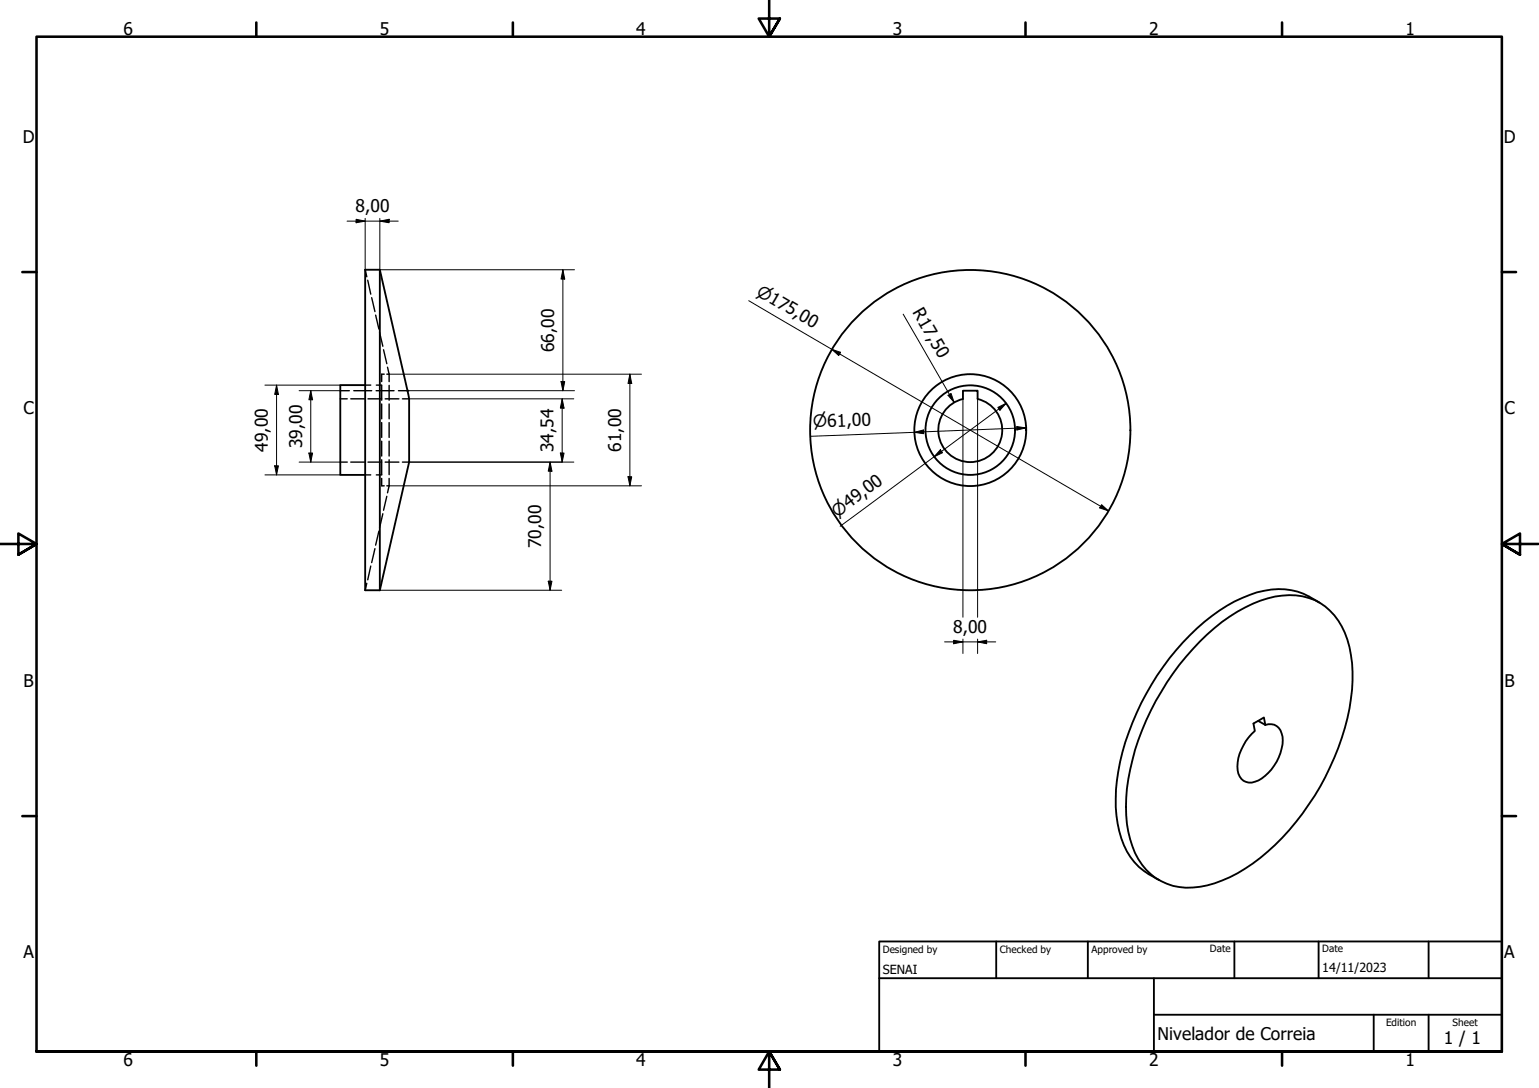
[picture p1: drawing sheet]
<svg xmlns="http://www.w3.org/2000/svg" width="420mm" height="297mm" viewBox="0 0 420 297" stroke-linecap="round" stroke-linejoin="round" font-family="sans-serif">
<!-- layer: Hidden (ISO) -->
<g fill="none" stroke="#000" stroke-width=".38">
<path d="M99.7 73.6l.4 2M100.4 76.5l.8 3.8M101.5 81.3l.9 3.8M102.6 86l.8 3.8M103.6 90.8l.9 3.7M104.7 95.5l.9 3.8M92.9 106.7h2.5M92.9 108.9h1.9M95.8 108.9h3.7M96.6 106.7h4.9M99.7 105.1h1.5M100.5 108.9h3.7"/>
<path d="M102.7 106.7h4.9M102.7 105.1h1.5M104.2 105.2v4.1M104.2 110.3v4M104.2 115.4v4M104.9 102.2h-.7v2M105.2 108.9h3.7M105.6 102.2h.6M105.8 100.3l.4 1.9M106.2 102.2v2M106.2 105.2v4.1M106.2 110.3v4"/>
<path d="M106.2 115.4v4M108.8 106.7h2.5M109.9 108.9h1.8M92.9 126.2h1.9M95.8 126.2h3.7M99.7 129.7h1.5M100.5 126.2h3.7M102.7 129.7h1.5M104.2 120.4v4.1M104.2 125.5v4.1M104.2 130.6v2h.7M105.2 126.2h3.7"/>
<path d="M105.6 135.5l-.9 3.8M105.6 132.6h.6M106.2 132.6l-.4 1.9M106.2 120.4v4.1M106.2 125.5v4.1M106.2 130.6v2M109.9 126.2h1.8M100.1 159.2l-.4 1.9M101.2 154.5l-.8 3.8M102.4 149.8l-.9 3.8M103.4 145l-.8 3.8M104.5 140.3l-.9 3.8"/>
</g>
<!-- layer: Visible (ISO) -->
<circle cx="111.3" cy="106.7" r=".25" fill="#000"/>
<g fill="none" stroke="#000" stroke-width=".51">
<path d="M99.7 73.6h4l8 35.3v17.3l-8 34.9h-4zM103.7 73.6v87.5M99.7 105.1h-6.8v24.6h6.8M262.9 108.9v-2.2h4v2.2M262.9 108.9a8.7 8.7 0 0 0-5.2 13.5 8.7 8.7 0 0 0 14.4 0 8.7 8.7 0 0 0-5.2-13.5M327.6 175.1a41.8 41.8 0 0 1 20.5-12.2 16.1 16.1 0 0 1 17.3 6.6 27.7 27.7 0 0 1 3.9 16.3 66 66 0 0 1-12 33.9 57.5 57.5 0 0 1-21.6 19.8 23.2 23.2 0 0 1-15.5 2.4 16.6 16.6 0 0 1-11.7-12.7 41.4 41.4 0 0 1 .7-21.8 71.8 71.8 0 0 1 18.4-32.3zM360.2 164.5a19.1 19.1 0 0 0-19-2.1 49.7 49.7 0 0 0-20.1 15.1 70.6 70.6 0 0 0-16.4 38.1 30.2 30.2 0 0 0 3.9 18.4 17.8 17.8 0 0 0 7.9 6.3M342.2 197.5l2.9-1.6 .3 2a3.5 3.5 0 0 1 4.7 3.2 12.8 12.8 0 0 1-7.5 12.3 3.4 3.4 0 0 1-4.7-3.1 13.5 13.5 0 0 1 4.7-10.7zM343.5 196.8l1.9 1.1"/>
<circle cx="264.9" cy="117.4" r="43.7"/>
<circle cx="264.9" cy="117.4" r="15.3"/>
<circle cx="264.9" cy="117.4" r="12.2"/>
</g>
<!-- layer: Border (ISO) -->
<g fill="none" stroke="#000" stroke-width=".7">
<path d="M70 6.1v3.9M140 6.1v3.9M210 0v10l-2.9-4.9h5.8l-2.9 4.9 2.9-4.9M280 6.1v3.9M350 6.1v3.9M6.1 74.3h3.9M410 74.3h3.9M0 148.5h10l-5-2.8v5.7l5-2.9-5 2.9M420 148.5h-10l5-2.8v5.7l-5-2.9 5 2.9M6.1 222.8h3.9M410 222.8h3.9M10 287.1v-277.1h400v277.1h-400h400"/>
<path d="M70 287.1v3.8M140 287.1v3.8M212.9 292l-2.9-4.9 2.9 4.9h-5.8l2.9-4.9v9.9M280 287.1v3.8M350 287.1v3.8"/>
</g>
<!-- layer: Title (ISO) -->
<path d="M240 257h170v30.1h-170zM272 257v10.1M297 257v10.1M337 257v10.1M360 257v10.1M390 257v10.1M240 267.1h170M315 277h95M315 267.1v20M375 277v10.1M390 277v10.1" fill="none" stroke="#000" stroke-width=".51"/>
<!-- layer: Dimension (ISO) -->
<g fill="none" stroke="#000" stroke-width=".27">
<path d="M97.2 59.9l2.5 .5-2.5 .4zM99.7 59.6v14M103.7 59.6v14h53.1M94.7 60.4h14M103.7 60.4l2.5-.5v.9zM153.7 73.6l.5 2.6h-1zM153.7 73.6v33.1M204.4 82.1l98.2 57.4M227.1 95.4l2.4 .8-.5 .9zM246.6 85.8l13.9 24M72.3 105.1h20.6M75.5 105.1l.5 2.6h-1z"/>
<path d="M75.5 105.1v24.6M81.7 106.7h11.2M84.8 106.7l.5 2.4h-1zM84.8 106.7v19.5M106.2 102.2h68.9M111.3 106.7h45.5M111.7 108.9h45M153.2 104.2h1l-.5 2.5zM153.5 108.9l.5 2.5h-1zM153.5 108.9v17.3M172 102.2l.5 2.5h-1.1zM172 102.2v30.4"/>
<path d="M249.6 118l2.5-.6 .1 1zM258.8 107.9l.9-.5 .8 2.4zM262.9 108.9v59.6M266.9 108.9v59.6M272.4 111.2l2.3-1.1-1.7 1.9zM274.7 110.1l-45.3 33.6M277.6 116.4l2.5 .4-2.5 .6zM280.1 116.8l-58.7 2.3M72.3 129.7h20.6M75 127.2h1l-.5 2.5zM81.7 126.2h11.2M84.3 123.7h1l-.5 2.5z"/>
<path d="M106.2 132.6h68.9M111.7 126.2h45M150.2 126.2l.5 2.4h-1zM150.2 126.2v34.9M153 123.7h1l-.5 2.5zM171.4 130.2h1.1l-.5 2.4zM256.7 122.8l.6 .8-2.3 1.1zM300.7 137.8l1.9 1.7-2.4-.8zM149.7 158.7h1l-.5 2.4zM103.7 161.1h49.7M257.9 175.2h13.9M260.3 174.8l2.6 .4-2.6 .6z"/>
<path d="M262.9 174.5v3.9M266.9 175.2l2.5-.4v1zM266.9 174.5v3.9"/>
</g>
<g fill="#000">
<path d="M103.7 60.4l2.5-.5v.9z" fill-rule="evenodd"/>
<path d="M97.2 59.9l2.5 .5-2.5 .4z" fill-rule="evenodd"/>
<path d="M153.7 73.6l.5 2.6h-1z" fill-rule="evenodd"/>
<path d="M227.1 95.4l2.4 .8-.5 .9z" fill-rule="evenodd"/>
<path d="M75.5 105.1l.5 2.6h-1z" fill-rule="evenodd"/>
<path d="M84.8 106.7l.5 2.4h-1z" fill-rule="evenodd"/>
<path d="M153.2 104.2h1l-.5 2.5z" fill-rule="evenodd"/>
<path d="M153.5 108.9l.5 2.5h-1z" fill-rule="evenodd"/>
<path d="M172 102.2l.5 2.5h-1.1z" fill-rule="evenodd"/>
<path d="M249.6 118l2.5-.6 .1 1z" fill-rule="evenodd"/>
<path d="M258.8 107.9l.9-.5 .8 2.4z" fill-rule="evenodd"/>
<path d="M272.4 111.2l2.3-1.1-1.7 1.9z" fill-rule="evenodd"/>
<path d="M277.6 116.4l2.5 .4-2.5 .6z" fill-rule="evenodd"/>
<path d="M75 127.2h1l-.5 2.5z" fill-rule="evenodd"/>
<path d="M84.3 123.7h1l-.5 2.5z" fill-rule="evenodd"/>
<path d="M150.2 126.2l.5 2.4h-1z" fill-rule="evenodd"/>
<path d="M153 123.7h1l-.5 2.5z" fill-rule="evenodd"/>
<path d="M171.4 130.2h1.1l-.5 2.4z" fill-rule="evenodd"/>
<path d="M256.7 122.8l.6 .8-2.3 1.1z" fill-rule="evenodd"/>
<path d="M300.7 137.8l1.9 1.7-2.4-.8z" fill-rule="evenodd"/>
<path d="M149.7 158.7h1l-.5 2.4z" fill-rule="evenodd"/>
<path d="M260.3 174.8l2.6 .4-2.6 .6z" fill-rule="evenodd"/>
<path d="M266.9 175.2l2.5-.4v1z" fill-rule="evenodd"/>
</g>
<g font-size="4.8">
<text x="33.7" y="9.6">6</text>
<text x="103.7" y="9.6">5</text>
<text x="173.7" y="9.6">4</text>
<text x="243.7" y="9.6">3</text>
<text x="313.7" y="9.6">2</text>
<text x="383.7" y="9.6">1</text>
<text x="6.2" y="38.9">D</text>
<text x="410.5" y="38.9">D</text>
<text x="97" y="58">8,00</text>
<text x="249" y="85.2" transform="rotate(60 249 85.2)">R17,50</text>
<text x="151.3" y="96.1" transform="rotate(-90 151.3 96.1)">66,00</text>
<text x="6.4" y="113.1">C</text>
<text x="410.7" y="113.1">C</text>
<text x="73.1" y="123.4" transform="rotate(-90 73.1 123.4)">49,00</text>
<text x="82.5" y="122.4" transform="rotate(-90 82.5 122.4)">39,00</text>
<text x="151.1" y="123.5" transform="rotate(-90 151.1 123.5)">34,54</text>
<text x="169.6" y="123.4" transform="rotate(-90 169.6 123.4)">61,00</text>
<text x="147.8" y="149.7" transform="rotate(-90 147.8 149.7)">70,00</text>
<text x="260.2" y="172.9">8,00</text>
<text x="6.4" y="187.4">B</text>
<text x="410.7" y="187.4">B</text>
<text x="6.4" y="261.7">A</text>
<text x="410.7" y="261.7">A</text>
<text x="316" y="283.8">Nivelador de Correia</text>
<text x="394.2" y="285">1 / 1</text>
<text x="33.7" y="290.9">6</text>
<text x="103.7" y="290.9">5</text>
<text x="173.7" y="290.9">4</text>
<text x="243.7" y="290.9">3</text>
<text x="313.7" y="290.9">2</text>
<text x="383.7" y="290.9">1</text>
</g>
<g font-size="4.6">
<text x="206.2" y="80.4" transform="rotate(30 206.2 80.4)">⌀175,00</text>
<text x="222" y="116.7" transform="rotate(-2 222 116.7)">⌀61,00</text>
<text x="228.5" y="141.3" transform="rotate(-37 228.5 141.3)">⌀49,00</text>
</g>
<g font-size="3.4">
<text x="241" y="266">SENAI</text>
<text x="361" y="265.5">14/11/2023</text>
</g>
<g font-size="2.7">
<text x="241" y="260.1">Designed by</text>
<text x="273" y="260.1">Checked by</text>
<text x="298" y="260.1">Approved by</text>
<text x="330.3" y="260">Date</text>
<text x="361" y="260">Date</text>
<text x="378.4" y="280.1">Edition</text>
<text x="396.6" y="280.1">Sheet</text>
</g>
</svg>
